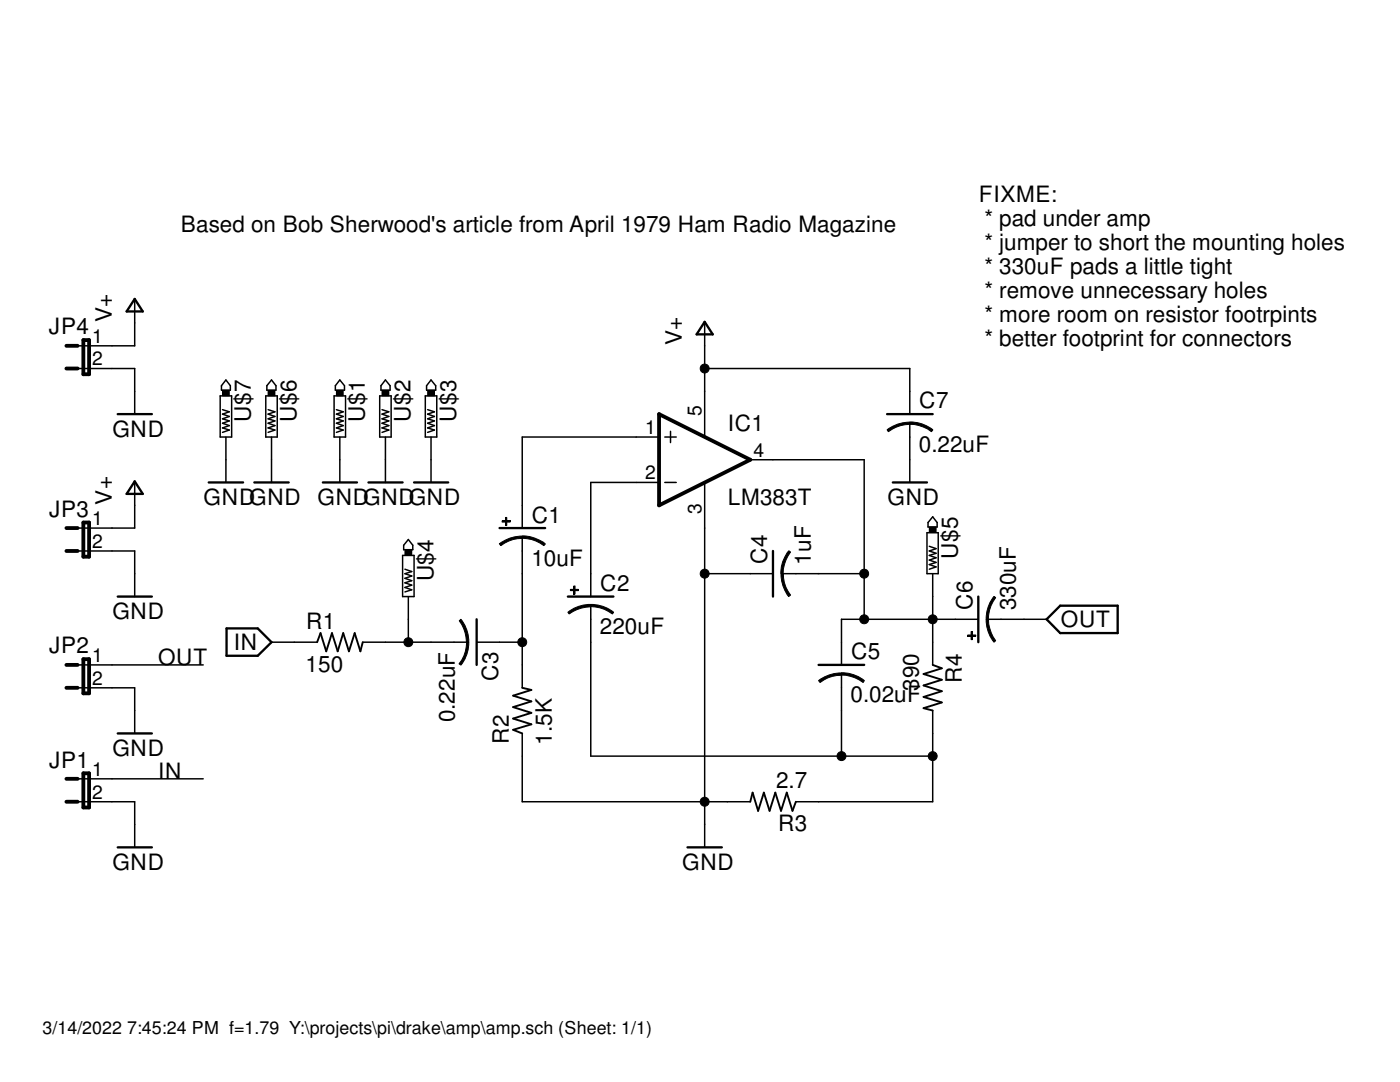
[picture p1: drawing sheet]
<svg xmlns="http://www.w3.org/2000/svg" width="279mm" height="216mm" viewBox="0 0 279 216" stroke-linecap="round" stroke-linejoin="round" font-family="sans-serif">
<g fill="none" stroke="#000" stroke-width=".47">
<path d="M26.9 59.6l1.6 2.5h-3.2zM140.6 64.2l1.6 2.5h-3.2zM23.5 82.6h6.8M26.9 96.1l1.6 2.5h-3.2zM41.7 96.3h6.8M50.8 96.3h6.8M64.4 96.3h6.8M73.5 96.3h6.8M82.6 96.3h6.9M177 82.6h9.1M178.2 96.3h6.8M23.5 119h6.8"/>
<path d="M99.7 105.4h9.1M113.3 119h9.1M154.3 109.9v9.1M195.2 119v9.1M45.2 125.4h6.2l2.8 2.7-2.8 2.8h-6.2zM95.1 123.6v9.1M163.4 132.7h9.1M208.9 123.6l2.7-2.7h11.5v5.4h-11.5zM23.5 146.3h6.8M23.5 169.1h6.8M137.2 169.1h6.9"/>
</g>
<g fill="none" stroke="#000" stroke-width=".76">
<path d="M13.3 69h2.2M13.3 73.5h2.2M16.6 67.9h1.2v6.8h-1.2zM131.5 82.6l18.2 9.1-18.2 9.1zM13.3 105.4h2.2M13.3 109.9h2.2M16.6 104.3h1.2v6.8h-1.2zM13.3 132.7h2.2M13.3 137.2h2.2M16.6 131.5h1.2v6.8h-1.2zM13.3 155.4h2.2M13.3 160h2.2"/>
<path d="M16.6 154.3h1.2v6.8h-1.2z"/>
</g>
<g fill="none" stroke="#000" stroke-width=".3">
<path d="M26.9 59.9v9.1h-11.4M15.5 73.5h11.4v9.1M43.9 79h2.3v8.2h-2.3zM45.1 75.8l.9 1.2v.9h-1.8v-.9zM53 79h2.3v8.2h-2.3zM54.2 75.8l.9 1.2v.9h-1.8v-.9zM66.7 79h2.3v8.2h-2.3zM67.8 75.8l.9 1.2v.9h-1.8v-.9zM75.8 79h2.3v8.2h-2.3zM76.9 75.8l1 1.2v.9h-1.9v-.9zM84.9 79h2.3v8.2h-2.3zM86 75.8l1 1.2v.9h-1.9v-.9z"/>
<path d="M140.6 64.4v22.8M140.6 73.5h41v9.1M26.9 96.3v9.1h-11.4M44.4 81.7l1.4 .5-1.4 .4 1.4 .5-1.4 .5 1.4 .4-1.4 .5 1.4 .4-1.4 .5 1.4 .4-1.4 .5M45.1 87.2v9.1M53.5 81.7l1.4 .5-1.4 .4 1.4 .5-1.4 .5 1.4 .4-1.4 .5 1.4 .4-1.4 .5 1.4 .4-1.4 .5M54.2 87.2v9.1M67.1 81.7l1.4 .5-1.4 .4 1.4 .5-1.4 .5 1.4 .4-1.4 .5 1.4 .4-1.4 .5 1.4 .4-1.4 .5M67.8 87.2v9.1M76.2 81.7l1.4 .5-1.4 .4 1.4 .5-1.4 .5 1.4 .4-1.4 .5 1.4 .4-1.4 .5 1.4 .4-1.4 .5M76.9 87.2v9.1M85.3 81.7l1.4 .5-1.4 .4 1.4 .5-1.4 .5 1.4 .4-1.4 .5 1.4 .4-1.4 .5 1.4 .4-1.4 .5"/>
<path d="M86 87.2v9.1M131.5 87.2h-27.3v18.2M131.5 96.3h-13.6v22.7M132.7 87.2h2.3M132.7 96.3h2.3M133.8 86.1v2.2M140.6 96.3v72.8M149.7 91.7h22.8v31.9M181.6 84.5v11.8M15.5 109.9h11.4v9.1M80.3 110.8h2.3v8.2h-2.3zM80.8 113.6l1.4 .4-1.4 .5 1.4 .4-1.4 .5 1.4 .5-1.4 .4 1.4 .5-1.4 .4 1.4 .5-1.4 .4"/>
<path d="M81.5 107.7l.9 1.1v.9h-1.8v-.9zM81.5 119v9.1M104.2 107.2v30M140.6 114.5h13.7M156.1 114.5h16.4M185 106.3h2.2v8.2h-2.2zM185.5 109l1.3 .5-1.3 .4 1.3 .5-1.3 .4 1.3 .5-1.3 .5 1.3 .4-1.3 .4 1.3 .5-1.3 .5M186.1 114.5v18.2M186.1 103.1l.9 1.2v.9h-1.8v-.9zM15.5 137.2h11.4v9.1M15.5 132.7h25.1M54.2 128.1h9.1"/>
<path d="M72.4 128.1h20.9M95.1 128.1h9.1M117.9 120.9v30h68.2M167.9 134.5v16.4M195.2 123.6h-27.3v9.1M197.1 123.6h11.8M15.5 160h11.4v9.1M15.5 155.4h25.1M104.2 146.3v13.7h45.5M186.1 141.8v18.2h-27.3"/>
</g>
<g fill="#000">
<path d="M44.4 77.9h1.4v1.1h-1.4z" fill-rule="evenodd"/>
<path d="M53.5 77.9h1.4v1.1h-1.4z" fill-rule="evenodd"/>
<path d="M67.1 77.9h1.4v1.1h-1.4z" fill-rule="evenodd"/>
<path d="M76.2 77.9h1.4v1.1h-1.4z" fill-rule="evenodd"/>
<path d="M85.3 77.9h1.4v1.1h-1.4z" fill-rule="evenodd"/>
<path d="M177 85.8a7.2 7.2 0 0 1 4.6-1.6v.5a7.1 7.1 0 0 0-4.3 1.4z" fill-rule="evenodd"/>
<path d="M181.6 84.2a7.1 7.1 0 0 1 4.6 1.6l-.3 .3a7.2 7.2 0 0 0-4.3-1.4z" fill-rule="evenodd"/>
<path d="M80.8 109.7h1.4v1.1h-1.4z" fill-rule="evenodd"/>
<path d="M100.2 103.9h1.6v.3h-1.6z" fill-rule="evenodd"/>
<path d="M100.9 103.3h.2v1.6h-.2z" fill-rule="evenodd"/>
<path d="M99.7 108.5a7.4 7.4 0 0 1 4.5-1.5v.4a6.6 6.6 0 0 0-4.3 1.5z" fill-rule="evenodd"/>
<path d="M104.2 106.9a7.5 7.5 0 0 1 4.6 1.6l-.3 .4a7.2 7.2 0 0 0-4.3-1.5z" fill-rule="evenodd"/>
<path d="M113.8 117.6h1.6v.3h-1.6z" fill-rule="evenodd"/>
<path d="M114.5 116.9h.3v1.6h-.3z" fill-rule="evenodd"/>
<path d="M155.9 114.5h.4a6.6 6.6 0 0 0 1.5 4.2l-.4 .3a7.4 7.4 0 0 1-1.5-4.5z" fill-rule="evenodd"/>
<path d="M157.4 109.9l.4 .3a7.2 7.2 0 0 0-1.5 4.3h-.5a6.9 6.9 0 0 1 1.6-4.6z" fill-rule="evenodd"/>
<path d="M185.5 105.2h1.3v1.1h-1.3z" fill-rule="evenodd"/>
<path d="M198.4 119l.3 .3a7.2 7.2 0 0 0-1.5 4.3h-.4a7.1 7.1 0 0 1 1.6-4.6z" fill-rule="evenodd"/>
<path d="M93.1 128.1h.5a7.1 7.1 0 0 1-1.6 4.6l-.4-.2a6.8 6.8 0 0 0 1.5-4.4z" fill-rule="evenodd"/>
<path d="M91.7 123.9l.3-.3a7.1 7.1 0 0 1 1.6 4.5h-.5a7.4 7.4 0 0 0-1.4-4.2z" fill-rule="evenodd"/>
<path d="M113.3 122.2a7.1 7.1 0 0 1 4.6-1.6v.5a7.6 7.6 0 0 0-4.3 1.4z" fill-rule="evenodd"/>
<path d="M117.9 120.6a7.1 7.1 0 0 1 4.6 1.6l-.3 .3a7.2 7.2 0 0 0-4.3-1.5z" fill-rule="evenodd"/>
<path d="M163.4 135.8a7.4 7.4 0 0 1 4.5-1.5v.4a6.6 6.6 0 0 0-4.2 1.5z" fill-rule="evenodd"/>
<path d="M167.9 134.2a7.1 7.1 0 0 1 4.6 1.6l-.2 .4a7.2 7.2 0 0 0-4.4-1.5z" fill-rule="evenodd"/>
<path d="M193.1 126.7h1.6v.3h-1.6z" fill-rule="evenodd"/>
<path d="M193.8 126h.3v1.6h-.3z" fill-rule="evenodd"/>
<path d="M196.8 123.6h.5a7.4 7.4 0 0 0 1.4 4.2l-.3 .3a7.1 7.1 0 0 1-1.6-4.5z" fill-rule="evenodd"/>
<circle cx="140.6" cy="73.5" r=".89"/>
<circle cx="140.6" cy="114.5" r=".89"/>
<circle cx="172.5" cy="114.5" r=".89"/>
<circle cx="81.5" cy="128.1" r=".89"/>
<circle cx="104.2" cy="128.1" r=".89"/>
<circle cx="172.5" cy="123.6" r=".89"/>
<circle cx="186.1" cy="123.6" r=".89"/>
<circle cx="140.6" cy="160" r=".89"/>
<circle cx="167.9" cy="150.9" r=".89"/>
<circle cx="186.1" cy="150.9" r=".89"/>
</g>
<g fill="none" stroke="#000" stroke-width=".2">
<path d="M44.4 77.9h1.4v1.1h-1.4zM53.5 77.9h1.4v1.1h-1.4zM67.1 77.9h1.4v1.1h-1.4zM76.2 77.9h1.4v1.1h-1.4zM85.3 77.9h1.4v1.1h-1.4zM177 85.8a7.2 7.2 0 0 1 4.6-1.6v.5a7.1 7.1 0 0 0-4.3 1.4zM181.6 84.2a7.1 7.1 0 0 1 4.6 1.6l-.3 .3a7.2 7.2 0 0 0-4.3-1.4zM80.8 109.7h1.4v1.1h-1.4zM99.7 108.5a7.4 7.4 0 0 1 4.5-1.5v.4a6.6 6.6 0 0 0-4.3 1.5zM100.2 103.9h1.6v.3h-1.6zM100.9 103.3h.2v1.6h-.2zM104.2 106.9a7.5 7.5 0 0 1 4.6 1.6l-.3 .4a7.2 7.2 0 0 0-4.3-1.5z"/>
<path d="M113.8 117.6h1.6v.3h-1.6zM114.5 116.9h.3v1.6h-.3zM155.9 114.5h.4a6.6 6.6 0 0 0 1.5 4.2l-.4 .3a7.4 7.4 0 0 1-1.5-4.5zM157.4 109.9l.4 .3a7.2 7.2 0 0 0-1.5 4.3h-.5a6.9 6.9 0 0 1 1.6-4.6zM185.5 105.2h1.3v1.1h-1.3zM198.4 119l.3 .3a7.2 7.2 0 0 0-1.5 4.3h-.4a7.1 7.1 0 0 1 1.6-4.6zM91.7 123.9l.3-.3a7.1 7.1 0 0 1 1.6 4.5h-.5a7.4 7.4 0 0 0-1.4-4.2zM93.1 128.1h.5a7.1 7.1 0 0 1-1.6 4.6l-.4-.2a6.8 6.8 0 0 0 1.5-4.4zM113.3 122.2a7.1 7.1 0 0 1 4.6-1.6v.5a7.6 7.6 0 0 0-4.3 1.4zM117.9 120.6a7.1 7.1 0 0 1 4.6 1.6l-.3 .3a7.2 7.2 0 0 0-4.3-1.5zM163.4 135.8a7.4 7.4 0 0 1 4.5-1.5v.4a6.6 6.6 0 0 0-4.2 1.5zM167.9 134.2a7.1 7.1 0 0 1 4.6 1.6l-.2 .4a7.2 7.2 0 0 0-4.4-1.5z"/>
<path d="M193.1 126.7h1.6v.3h-1.6zM193.8 126h.3v1.6h-.3zM196.8 123.6h.5a7.4 7.4 0 0 0 1.4 4.2l-.3 .3a7.1 7.1 0 0 1-1.6-4.5z"/>
<circle cx="140.6" cy="73.5" r=".89"/>
<circle cx="140.6" cy="114.5" r=".89"/>
<circle cx="172.5" cy="114.5" r=".89"/>
<circle cx="81.5" cy="128.1" r=".89"/>
<circle cx="104.2" cy="128.1" r=".89"/>
<circle cx="172.5" cy="123.6" r=".89"/>
<circle cx="186.1" cy="123.6" r=".89"/>
<circle cx="140.6" cy="160" r=".89"/>
<circle cx="167.9" cy="150.9" r=".89"/>
<circle cx="186.1" cy="150.9" r=".89"/>
</g>
<path d="M63.3 128.1l.7-1.8 1.1 3.7 1.2-3.7 1.1 3.7 1.1-3.7 1.1 3.7 1.2-3.7 1.1 3.7 .5-1.9M104.2 137.2l1.8 .5-3.6 1.1 3.6 1.2-3.6 1.1 3.6 1.1-3.6 1.2 3.6 1.1-3.6 1.1 1.8 .7M186.1 132.7l1.9 .6-3.7 1.2 3.7 1.1-3.7 1.2 3.7 1.1-3.7 1.2 3.7 1.1-3.7 1.1 1.8 .5M149.7 160l.5-1.8 1.1 3.6 1.1-3.6 1.2 3.6 1.1-3.6 1.2 3.6 1.1-3.6 1.2 3.6 .6-1.8" fill="none" stroke="#000" stroke-width=".38"/>
<g font-size="4.5">
<text x="195.3" y="40.3">FIXME:</text>
<text x="36.1" y="46.2">Based on Bob Sherwood's article from April 1979 Ham Radio Magazine</text>
<text x="196.5" y="45.1">* pad under amp</text>
<text x="196.5" y="49.9">* jumper to short the mounting holes</text>
<text x="196.5" y="54.7">* 330uF pads a little tight</text>
<text x="196.5" y="59.4">* remove unnecessary holes</text>
<text x="22.4" y="64.3" transform="rotate(-90 22.4 64.3)">V+</text>
<text x="196.5" y="64.2">* more room on resistor footrpints</text>
<text x="9.8" y="66.7">JP4</text>
<text x="136.1" y="68.9" transform="rotate(-90 136.1 68.9)">V+</text>
<text x="196.5" y="69">* better footprint for connectors</text>
<text x="183.5" y="81.5">C7</text>
<text x="22.4" y="87.2">GND</text>
<text x="50.1" y="84.2" transform="rotate(-90 50.1 84.2)">U$7</text>
<text x="59.2" y="84.2" transform="rotate(-90 59.2 84.2)">U$6</text>
<text x="72.8" y="84.2" transform="rotate(-90 72.8 84.2)">U$1</text>
<text x="81.9" y="84.2" transform="rotate(-90 81.9 84.2)">U$2</text>
<text x="91" y="84.2" transform="rotate(-90 91 84.2)">U$3</text>
<text x="145.2" y="86.1">IC1</text>
<text x="183.4" y="90.1">0.22uF</text>
<text x="22.4" y="100.8" transform="rotate(-90 22.4 100.8)">V+</text>
<text x="40.6" y="100.8">GNDGND</text>
<text x="63.4" y="100.8">GNDGNDGND</text>
<text x="145.2" y="100.8">LM383T</text>
<text x="177.1" y="100.8">GND</text>
<text x="9.8" y="103.1">JP3</text>
<text x="106.1" y="104.3">C1</text>
<text x="106" y="112.9">10uF</text>
<text x="153.1" y="112.6" transform="rotate(-90 153.1 112.6)">C4</text>
<text x="161.8" y="112.6" transform="rotate(-90 161.8 112.6)">1uF</text>
<text x="191.1" y="111.5" transform="rotate(-90 191.1 111.5)">U$5</text>
<text x="86.5" y="116" transform="rotate(-90 86.5 116)">U$4</text>
<text x="119.8" y="117.9">C2</text>
<text x="22.4" y="123.6">GND</text>
<text x="61.1" y="125.4">R1</text>
<text x="194.1" y="121.7" transform="rotate(-90 194.1 121.7)">C6</text>
<text x="202.7" y="121.8" transform="rotate(-90 202.7 121.8)">330uF</text>
<text x="211.7" y="125.2">OUT</text>
<text x="9.8" y="130.4">JP2</text>
<text x="46.7" y="129.7">IN</text>
<text x="119.7" y="126.5">220uF</text>
<text x="169.8" y="131.5">C5</text>
<text x="31.5" y="132.7">OUT</text>
<text x="61" y="134">150</text>
<text x="99.4" y="135.8" transform="rotate(-90 99.4 135.8)">C3</text>
<text x="183.4" y="137.9" transform="rotate(-90 183.4 137.9)">390</text>
<text x="192" y="136.2" transform="rotate(-90 192 136.2)">R4</text>
<text x="169.8" y="140.2">0.02uF</text>
<text x="90.8" y="144.1" transform="rotate(-90 90.8 144.1)">0.22uF</text>
<text x="101.6" y="148.5" transform="rotate(-90 101.6 148.5)">R2</text>
<text x="110.2" y="148.6" transform="rotate(-90 110.2 148.6)">1.5K</text>
<text x="9.8" y="153.2">JP1</text>
<text x="22.4" y="150.9">GND</text>
<text x="31.5" y="155.4">IN</text>
<text x="154.9" y="157.2">2.7</text>
<text x="155.3" y="165.8">R3</text>
<text x="22.4" y="173.6">GND</text>
<text x="136.1" y="173.6">GND</text>
</g>
<g font-size="3.9">
<text x="18.4" y="68.4">1</text>
<text x="18.4" y="72.9">2</text>
<text x="140" y="83" transform="rotate(-90 140 83)">5</text>
<text x="128.7" y="86.6">1</text>
<text x="128.7" y="95.6">2</text>
<text x="150.4" y="91.1">4</text>
<text x="18.4" y="104.7">1</text>
<text x="140" y="102.6" transform="rotate(-90 140 102.6)">3</text>
<text x="18.4" y="109.3">2</text>
<text x="18.4" y="132">1</text>
<text x="18.4" y="136.6">2</text>
<text x="18.4" y="154.8">1</text>
<text x="18.4" y="159.3">2</text>
</g>
<text font-size="3.6" x="8.5" y="206.4">3/14/2022 7:45:24 PM f=1.79 Y:\projects\pi\drake\amp\amp.sch (Sheet: 1/1)</text>
</svg>
